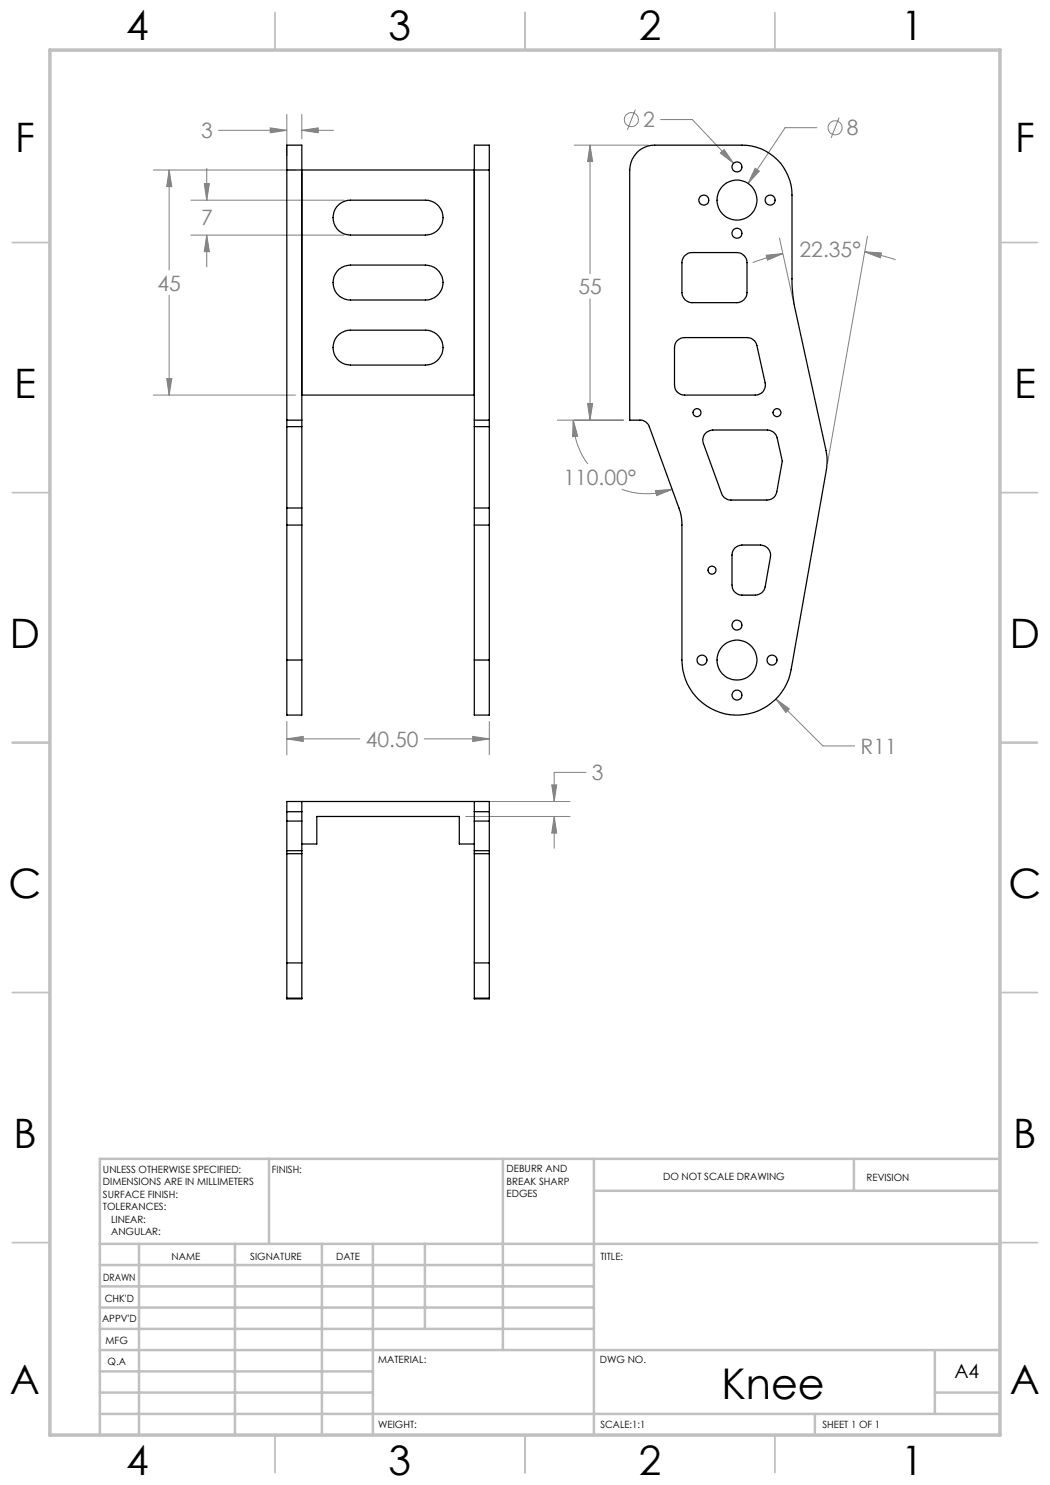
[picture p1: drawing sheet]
<svg xmlns="http://www.w3.org/2000/svg" width="210mm" height="297mm" viewBox="0 0 210 297" stroke-linecap="round" stroke-linejoin="round" font-family="sans-serif">
<g fill="none" stroke="#808080" stroke-width=".2">
<path d="M30.7 34h28.4M33.8 34l.6 3.3h-1.1zM33.8 34v20M40.9 36.7h1l-.6 3.3zM41.3 33.7v6.3M43.7 26.1h13.7M54 25.6l3.4 .5-3.4 .5zM57.4 22.9v8.2M60.4 26.1l3.2-.5v1zM60.4 22.9v4.9M60.4 26.1h6.3M114.8 29h14.9"/>
<path d="M118 29l.5 3.3h-1zM118 29v25.7M127.1 21.9l-1.6 4.1M132.1 23.9h6.4l8.2 8.8M144.1 30.6l.7-.7 1.9 2.8zM151 33.7l.9 .5-2.3 2.5zM163.4 25.5h-6.4l-7.4 11.2M167.8 23.5l-1.6 4.1M33.8 59.1v19.9M38.2 40h30.6M38.2 47h30.6M41.3 47l.6 3.3h-1z"/>
<path d="M41.3 47v6.4M118 59.8v24.2M153.2 51l3.4-.3-3.1 1.3zM155.9 47.6l2.9 13.4M156.6 50.7l-3.1 .8-3 1M173 50.4l3.3 .2-.2 1zM173 50.4l3.1 .6 3 .9M173.5 47.2l-8 45.5M30.7 79h28.4M33.3 75.7h1.1l-.6 3.3zM111.5 84h13.2M114.7 84l.8 3.2-1 .1z"/>
<path d="M114.7 84a14.7 14.7 0 0 0 2.9 8.8M117.5 80.7h1l-.5 3.3zM124.4 97.9a14.9 14.9 0 0 0 10 0M131.1 98.1l3.3-.2-3.1 1.2zM155.2 139.8l2.7 2-.7 .7zM155.2 139.8l9.4 9.4h6.3M57.4 147.8l3.2-.5v1zM57.4 144.3v6.7M57.4 147.8h14.6M84.8 147.8h13.1M94.5 147.3l3.4 .5-3.4 .5zM97.9 144.3v6.7"/>
<path d="M110.3 157h1l-.5 3.3zM117.2 154.5h-6.4v5.8M93.1 163.3h20.9M96.1 160.3h17.9M110.8 163.3l.5 3.3h-1zM110.8 163.3v6.3"/>
<circle cx="126.3" cy="23.9" r="1.4"/>
<circle cx="167" cy="25.6" r="1.41"/>
</g>
<g fill="none" stroke="#c0c0c0" stroke-width=".35">
<path d="M55 2.5v7.5M105 2.5v7.5M155 2.5v7.5M2.5 48.5h7.5M200 48.5h7.5M2.5 98.5h7.5M200 98.5h7.5M2.5 148.5h7.5M200 148.5h7.5M2.5 198.5h7.5M200 198.5h7.5M2.5 248.5h7.5"/>
<path d="M200 248.5h7.5M55 287v7.5M105 287v7.5M155 287v7.5"/>
</g>
<g fill="none" stroke="#c0c0c0" stroke-width=".5">
<path d="M53.8 231.8v17M100.6 231.8v38.2M118.8 231.8v55.2M118.8 238.2h81.2M170.8 231.8v6.4M200 231.8h-180v55.2M20 248.8h180M20 257.3h98.8M20 253h98.8M27.8 248.8v38.2M47 248.8v38.2M64.4 248.8v38.2"/>
<path d="M74.6 248.8v38.2M85 248.8v17M20 265.8h98.8M20 261.5h98.8M20 278.5h54.6M20 274.3h54.6M20 270h180M187 278.5h13M187 270v12.8M20 282.8h180M163 282.8v4.2"/>
</g>
<path d="M10 10h190v277h-190z" fill="none" stroke="#c0c0c0" stroke-width=".7"/>
<path d="M57.4 147.8l3.2-.5v1zM94.5 147.3l3.4 .5-3.4 .5zM40.9 36.7h1l-.6 3.3zM41.3 47l.6 3.3h-1zM33.8 34l.6 3.3h-1.1zM33.3 75.7h1.1l-.6 3.3zM54 25.6l3.4 .5-3.4 .5zM60.4 26.1l3.2-.5v1zM114.7 84l.8 3.2-1 .1zM131.1 98.1l3.3-.2-3.1 1.2zM173 50.4l3.3 .2-.2 1zM153.2 51l3.4-.3-3.1 1.3zM151 33.7l-1.4 3 2.3-2.5zM144.1 30.6l2.6 2.1-1.9-2.8zM155.2 139.8l2 2.7 .7-.7zM118 29l.5 3.3h-1zM117.5 80.7h1l-.5 3.3zM110.3 157h1l-.5 3.3zM110.8 163.3l.5 3.3h-1z" fill="#808080"/>
<g fill="none" stroke="#000" stroke-width=".25">
<path d="M57.4 34v-5h3v55M57.4 34h40.5M57.4 34v50M97.9 34v-5h-3v55M97.9 34v50M127.7 30.2a5.3 5.3 0 0 1 3.3-1.2h17.4a10 10 0 0 1 10 10v16.8a29.2 29.2 0 0 0 .7 6.4l6.1 27.9a10.8 10.8 0 0 1 .1 3.9l-7.1 39.9a11 11 0 0 1-11.8 9.1 11 11 0 0 1-10-11v-27a9.5 9.5 0 0 0-.6-3.4l-5.9-16.3a1.91 1.91 0 0 0-1.9-1.3h-2.1v-50a5.2 5.2 0 0 1 1.8-3.8zM67.4 54.3a3.6 3.6 0 0 1 2.7-1.3h15a3.5 3.5 0 0 1 3.5 3.5 3.5 3.5 0 0 1-3.5 3.5h-15a3.5 3.5 0 0 1-3.2-2 3.5 3.5 0 0 1 .5-3.7zM67.8 40.8a3.6 3.6 0 0 1 2.3-.8h15a3.5 3.5 0 0 1 3.5 3.5 3.5 3.5 0 0 1-3.5 3.5h-15a3.5 3.5 0 0 1-3.3-2.3 3.5 3.5 0 0 1 1-3.9zM137 51.1a1.78 1.78 0 0 1 1.4-.6h9a2.05 2.05 0 0 1 2 2v6a2.05 2.05 0 0 1-2 2h-9a2.05 2.05 0 0 1-2-2v-6l.2-.8zM60.4 79h34.5M67.4 67.3a3.6 3.6 0 0 1 2.7-1.3h15a3.5 3.5 0 0 1 3.5 3.5 3.5 3.5 0 0 1-3.5 3.5h-15a3.5 3.5 0 0 1-3.2-2 3.5 3.5 0 0 1 .5-3.7zM135.5 68.1a1.92 1.92 0 0 1 1.4-.6h12.5a2.05 2.05 0 0 1 2 1.6l1.6 7.5a1.99 1.99 0 0 1-1.9 2.4h-14.2a1.99 1.99 0 0 1-2-2v-7.5a1.91 1.91 0 0 1 .6-1.4z"/>
<path d="M57.4 84v1.3M57.4 84h3M57.4 85.3v16.3M57.4 85.3h3M60.4 84v1.3M60.4 85.3v16.3M94.9 84v1.3M94.9 85.3v16.3M94.9 84h3M94.9 85.3h3M97.9 84v1.3M97.9 85.3v16.3"/>
<path d="M141 86.7a2.4 2.4 0 0 1 1.6-.7h10.9a2.05 2.05 0 0 1 1.9 1.6l1.1 4.6-1.1 6.2a1.95 1.95 0 0 1-2 1.6h-7.2a2 2 0 0 1-1.9-1.3l-3.6-10a1.9 1.9 0 0 1 .3-2zM57.4 101.6v3.4M57.4 105v27M57.4 101.6h3M57.4 105h3M60.4 101.6v3.4M60.4 105v27M94.9 101.6v3.4M94.9 105v27M94.9 101.6h3M94.9 105h3M97.9 101.6v3.4"/>
<path d="M97.9 105v27M147 109.6l.6-.4 .8-.2h3.7a2.07 2.07 0 0 1 2 2.4l-1.1 6a2.02 2.02 0 0 1-1.9 1.6h-2.7a1.99 1.99 0 0 1-2-2v-6a1.91 1.91 0 0 1 .6-1.4zM57.4 132v11h3v-11M57.4 132h3M94.9 132v11h3v-11M94.9 132h3M57.4 170.7v21.9M57.4 170.1v.6M57.4 162.3v1.9M57.4 162.3v-2h40.5v2M57.4 164.2v5.9M57.4 170.7h3"/>
<path d="M57.4 170.1h3M57.4 164.2h3M57.4 162.3h3M60.4 170.7v21.9M60.4 170.1v.6M60.4 162.3v1.9M60.4 160.3v2M60.4 164.2v5.9M60.4 168.8h3v-5.5h28.5v5.5h3M94.9 170.7v21.9M94.9 170.1v.6M94.9 162.3v1.9"/>
<path d="M94.9 160.3v2M94.9 164.2v5.9M94.9 170.7h3M94.9 170.1h3M94.9 164.2h3M94.9 162.3h3M97.9 170.7v21.9M97.9 170.1v.6M97.9 162.3v1.9M97.9 164.2v5.9M57.4 199.6v.2h3v-.2M57.4 192.6v7"/>
<path d="M57.4 192.6h3M57.4 199.6h3M60.4 192.6v7M94.9 199.6v.2h3v-.2M94.9 192.6v7M94.9 192.6h3M94.9 199.6h3M97.9 192.6v7"/>
<circle cx="147.4" cy="33.4" r=".99"/>
<circle cx="140.8" cy="40" r=".99"/>
<circle cx="147.4" cy="46.7" r=".99"/>
<circle cx="147.4" cy="40" r="4"/>
<circle cx="154" cy="40" r=".99"/>
<circle cx="139.4" cy="82.5" r=".8"/>
<circle cx="155.4" cy="82.5" r=".8"/>
<circle cx="142.4" cy="114" r=".8"/>
<circle cx="140.4" cy="132" r=".99"/>
<circle cx="147.4" cy="125" r="1"/>
<circle cx="147.4" cy="139" r=".99"/>
<circle cx="147.4" cy="132" r="4"/>
<circle cx="154.4" cy="132" r="1"/>
</g>
<text font-size="8.5" x="144.3" y="279.7">Knee</text>
<g font-size="8.1">
<text x="25.2" y="8">4</text>
<text x="77.7" y="8">3</text>
<text x="127.7" y="8">2</text>
<text x="180.2" y="8">1</text>
<text x="3" y="30.4">F</text>
<text x="203" y="30.4">F</text>
<text x="2.8" y="79.6">E</text>
<text x="202.8" y="79.6">E</text>
<text x="2" y="129.6">D</text>
<text x="202" y="129.6">D</text>
<text x="1.7" y="179.6">C</text>
<text x="201.7" y="179.6">C</text>
<text x="2.7" y="229.6">B</text>
<text x="202.7" y="229.6">B</text>
<text x="2" y="278.9">A</text>
<text x="202" y="278.9">A</text>
<text x="25.2" y="295">4</text>
<text x="77.7" y="295">3</text>
<text x="127.7" y="295">2</text>
<text x="180.2" y="295">1</text>
</g>
<g font-size="4.2" fill="#808080">
<text x="40.2" y="27.6">3</text>
<text x="128.6" y="25.5">2</text>
<text x="169.4" y="27.1">8</text>
<text x="40.2" y="44.9">7</text>
<text x="159.9" y="51.3">22.35°</text>
<text x="31.5" y="58.1">45</text>
<text x="115.7" y="58.9">55</text>
<text x="112.7" y="96.9">110.00°</text>
<text x="73.1" y="149.4">40.50</text>
<text x="172.1" y="150.8">R11</text>
<text x="118.4" y="156.1">3</text>
</g>
<text font-size="3.9" x="190.9" y="275.5">A4</text>
<g font-size="2">
<text x="20.6" y="234.6">UNLESS OTHERWISE SPECIFIED:</text>
<text x="20.6" y="237.1">DIMENSIONS ARE IN MILLIMETERS</text>
<text x="20.6" y="239.6">SURFACE FINISH:</text>
<text x="54.4" y="234.6">FINISH:</text>
<text x="101.3" y="234.5">DEBURR AND</text>
<text x="101.3" y="237">BREAK SHARP</text>
<text x="101.3" y="239.5">EDGES</text>
<text x="132.6" y="236">DO NOT SCALE DRAWING</text>
<text x="173.3" y="236.2">REVISION</text>
<text x="20.6" y="242.1">TOLERANCES:</text>
<text x="22.2" y="244.6">LINEAR:</text>
<text x="22.2" y="247.1">ANGULAR:</text>
<text x="34.3" y="252">NAME</text>
<text x="50" y="251.9">SIGNATURE</text>
<text x="67.2" y="251.9">DATE</text>
<text x="120.1" y="251.9">TITLE:</text>
<text x="20.6" y="256.1">DRAWN</text>
<text x="20.9" y="260.3">CHK'D</text>
<text x="20.4" y="264.4">APPV'D</text>
<text x="21.1" y="268.8">MFG</text>
<text x="21.5" y="273">Q.A</text>
<text x="75.6" y="272.5">MATERIAL:</text>
<text x="120" y="272.5">DWG NO.</text>
<text x="75.6" y="285.5">WEIGHT:</text>
<text x="120.1" y="285.6">SCALE:1:1</text>
<text x="164.5" y="285.6">SHEET 1 OF 1</text>
</g>
</svg>
